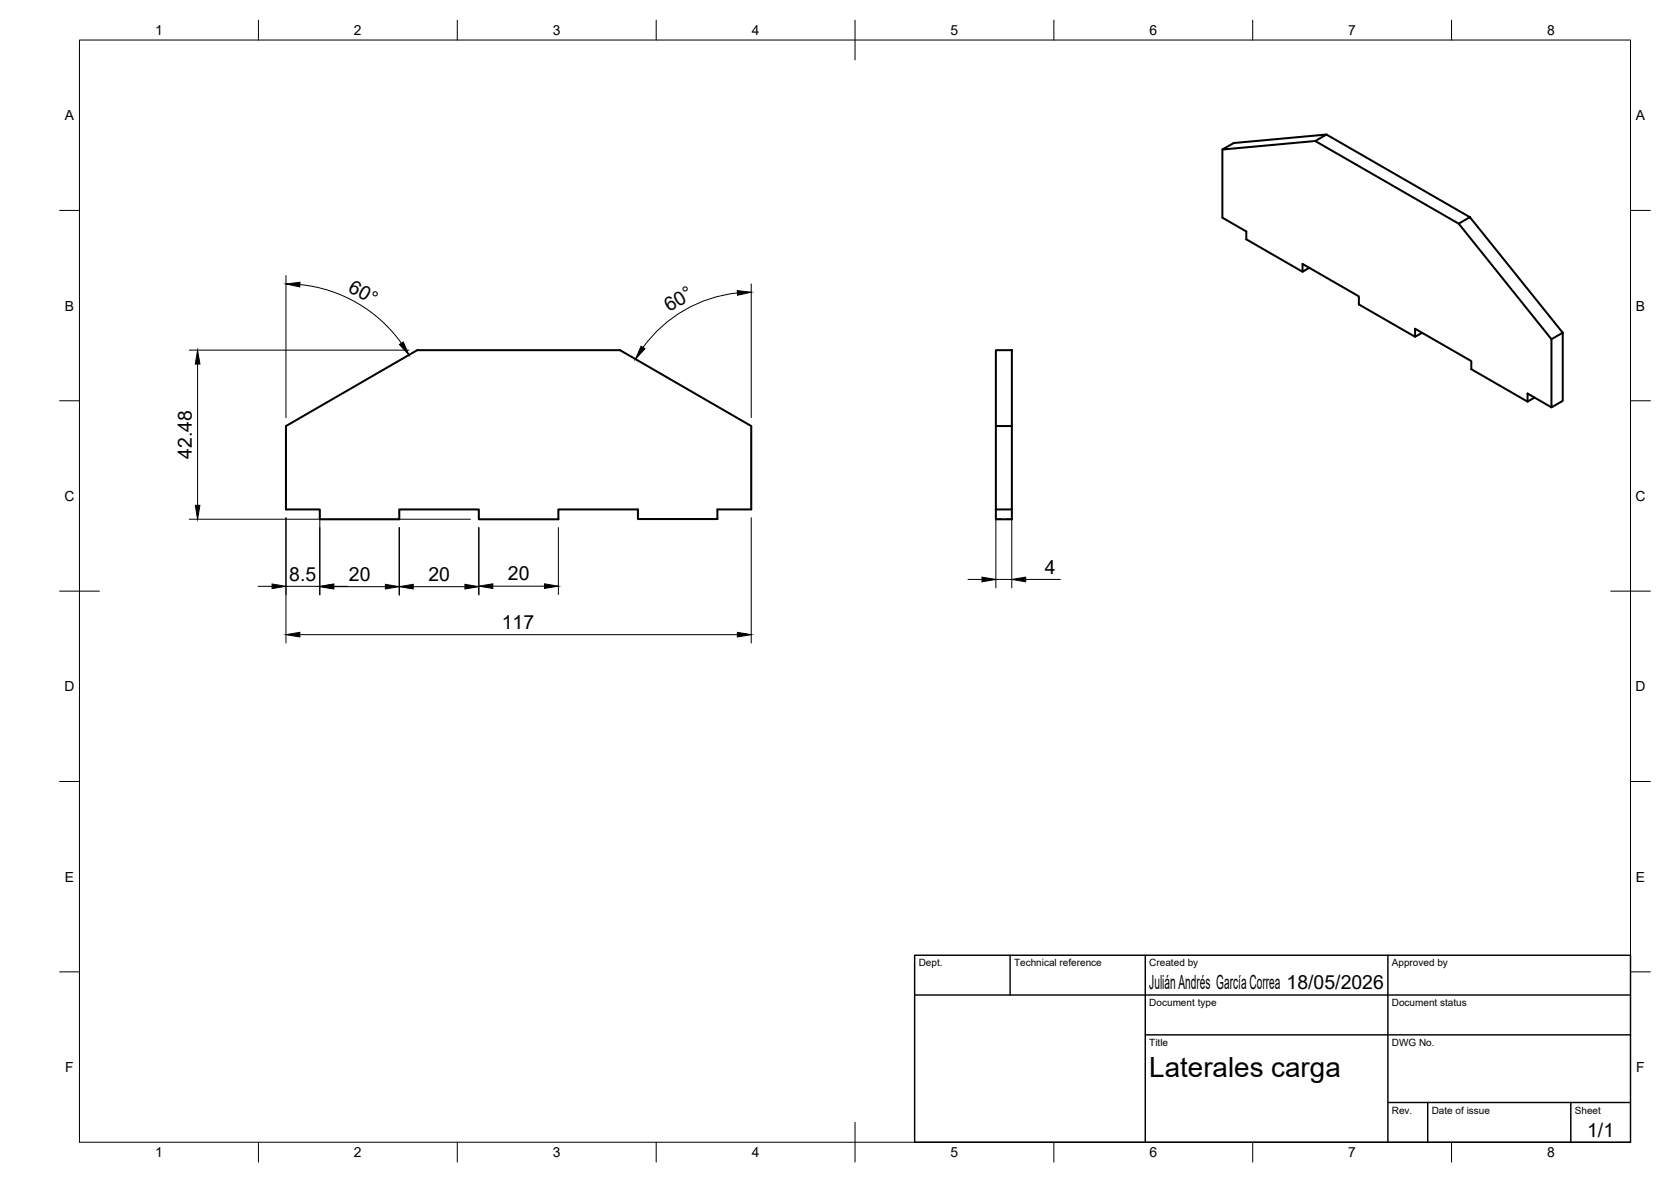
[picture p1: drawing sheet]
<svg xmlns="http://www.w3.org/2000/svg" width="420mm" height="297mm" viewBox="0 0 420 297" stroke-linecap="round" stroke-linejoin="round" font-family="sans-serif">
<!-- layer: Visible -->
<g fill="none" stroke="#000" stroke-width=".51">
<path d="M307.4 37.6l2.8-1.7 23.3-2.1-2.8 1.6zM307.4 37.6v17.1l6 3.5v1.9l14.1 8.2M330.7 35.4l36.1 20.8M333.5 33.8l36.1 20.8M366.8 56.2l2.8-1.6 23.3 29-2.8 1.6zM329.2 67.3l-1.7 1v-2l14.2 8.2v2l14.1 8.1M250.4 88h4v19.1h-4zM357.6 83.6l-1.8 1v-2l14.2 8.1v2.1l14.1 8.1M385.8 99.9l-1.7 1v-2l6 3.5M392.9 83.6v17.1l-2.8 1.7v-17.2M71.9 107.1l33-19.1h51l33 19.1v20.9h-8.5v2.4h-20v-2.4h-20v2.5h-20v-2.5h-20v2.5h-20v-2.5h-8.5zM250.4 107.1v20.9h4v-20.9"/>
<path d="M250.4 128v2.5h4v-2.5"/>
</g>
<!-- layer: Hidden -->
<path d="M250.4 130.4h1.4M253 130.4h1.4" fill="none" stroke="#000" stroke-width=".25"/>
<!-- layer: BORDER -->
<g fill="none" stroke="#000" stroke-width=".25">
<path d="M20 10.1h390v276.9h-390zM65 5.1v5M115 5.1v5M165 5.1v5M215 5.1v10M265 5.1v5M315 5.1v5M365 5.1v5M15 52.9h5M410 52.9h5M15 100.7h5M410 100.7h5"/>
<path d="M15 148.6h10M405 148.6h10M15 196.4h5M410 196.4h5M15 244.2h5M410 244.2h5M65 287v5M115 287v5M165 287v5M215 282.1v9.9M265 287v5M315 287v5"/>
<path d="M365 287v5"/>
</g>
<!-- layer: TITLEBLOCK -->
<path d="M230 240.1h180v46.9h-180zM230 250h180M254 240.1v9.9M288 240.1v46.9M349 240.1v46.9M288 260.1h122M349 277.1h61M359 277.1v9.9M395 277.1v9.9" fill="none" stroke="#000" stroke-width=".36"/>
<!-- layer: FD_Dimensions -->
<g fill="none" stroke="#000" stroke-width=".25">
<path d="M71.9 69.2v35.8M75.4 71.5a35.7 35.7 0 0 1 25.5 14.7M185.4 73.6a33.6 33.6 0 0 0-23.7 13.7M188.9 71.3v33.7M47.6 88h55.2M49.7 91.5v35.5M47.6 130.5h70.7M71.9 130.1v31.5M80.4 130.1v19.4M100.4 132.6v16.9M120.4 132.6v16.9M140.4 132.6v16.8"/>
<path d="M188.9 130.1v31.5M250.4 130.1v17.6M254.4 130.1v17.6M64.9 147.3h3.5M71.9 147.3h8.5M75.4 159.5h110M83.9 147.3h3.5M83.9 147.4h13M103.9 147.4h13M123.9 147.3h13M243.4 145.6h3.5M250.4 145.6h4"/>
<path d="M257.9 145.6h8.7"/>
</g>
<g fill="#000" stroke="#000" stroke-width=".25">
<path d="M71.9 71.4l3.5-.5v1.2zM185.4 73l3.5 .4-3.5 .8zM49.7 88l.6 3.5h-1.2zM100.4 86.6l1-.7 1.4 3.3zM161.2 87l1 .6-2.4 2.6zM49.1 127h1.2l-.6 3.5zM68.4 146.8l3.5 .5-3.5 .6zM71.9 159.5l3.5-.6v1.2zM80.4 147.3l3.5-.5v1.1zM80.4 147.4l3.5-.6v1.2zM96.9 146.8l3.5 .6-3.5 .6zM100.4 147.4l3.5-.6v1.2z"/>
<path d="M116.9 146.8l3.5 .6-3.5 .6zM120.4 147.3l3.5-.6v1.2zM136.9 146.7l3.5 .6-3.5 .6zM185.4 158.9l3.5 .6-3.5 .6zM246.9 145l3.5 .6-3.5 .6zM254.4 145.6l3.5-.6v1.2z"/>
</g>
<text font-size="7" x="289" y="270.6">Laterales carga</text>
<g font-size="4.9">
<text x="87.3" y="73.1" transform="rotate(30 87.3 73.1)">60°</text>
<text x="168.2" y="78.5" transform="rotate(-30 168.2 78.5)">60°</text>
<text x="48.2" y="115.3" transform="rotate(-90 48.2 115.3)">42.48</text>
<text x="72.7" y="145.9">8.5</text>
<text x="87.7" y="146">20</text>
<text x="107.7" y="146">20</text>
<text x="127.7" y="145.8">20</text>
<text x="262.7" y="144.2">4</text>
<text x="126.2" y="158.1">117</text>
<text x="289" y="248.5">Julián Andrés García Correa 18/05/2026</text>
<text x="399.1" y="285.7">1/1</text>
</g>
<g font-size="3.5">
<text x="39" y="8.8">1</text>
<text x="89" y="8.8">2</text>
<text x="139" y="8.8">3</text>
<text x="189" y="8.8">4</text>
<text x="239" y="8.8">5</text>
<text x="289" y="8.8">6</text>
<text x="339" y="8.8">7</text>
<text x="389" y="8.8">8</text>
<text x="16.3" y="30.2">A</text>
<text x="411.3" y="30.2">A</text>
<text x="16.3" y="78">B</text>
<text x="411.3" y="78">B</text>
<text x="16.2" y="125.9">C</text>
<text x="411.2" y="125.9">C</text>
<text x="16.2" y="173.7">D</text>
<text x="411.2" y="173.7">D</text>
<text x="16.3" y="221.6">E</text>
<text x="411.3" y="221.6">E</text>
<text x="16.4" y="269.4">F</text>
<text x="411.4" y="269.4">F</text>
<text x="39" y="290.8">1</text>
<text x="89" y="290.8">2</text>
<text x="139" y="290.8">3</text>
<text x="189" y="290.8">4</text>
<text x="239" y="290.8">5</text>
<text x="289" y="290.8">6</text>
<text x="339" y="290.8">7</text>
<text x="389" y="290.8">8</text>
</g>
<g font-size="2.5">
<text x="231" y="242.9">Dept.</text>
<text x="255" y="242.9">Technical reference</text>
<text x="289" y="242.9">Created by</text>
<text x="350" y="242.9">Approved by</text>
<text x="289" y="252.8">Document type</text>
<text x="350" y="252.8">Document status</text>
<text x="289" y="262.9">Title</text>
<text x="350" y="262.9">DWG No.</text>
<text x="350" y="279.9">Rev.</text>
<text x="360" y="279.9">Date of issue</text>
<text x="396" y="279.9">Sheet</text>
</g>
</svg>
